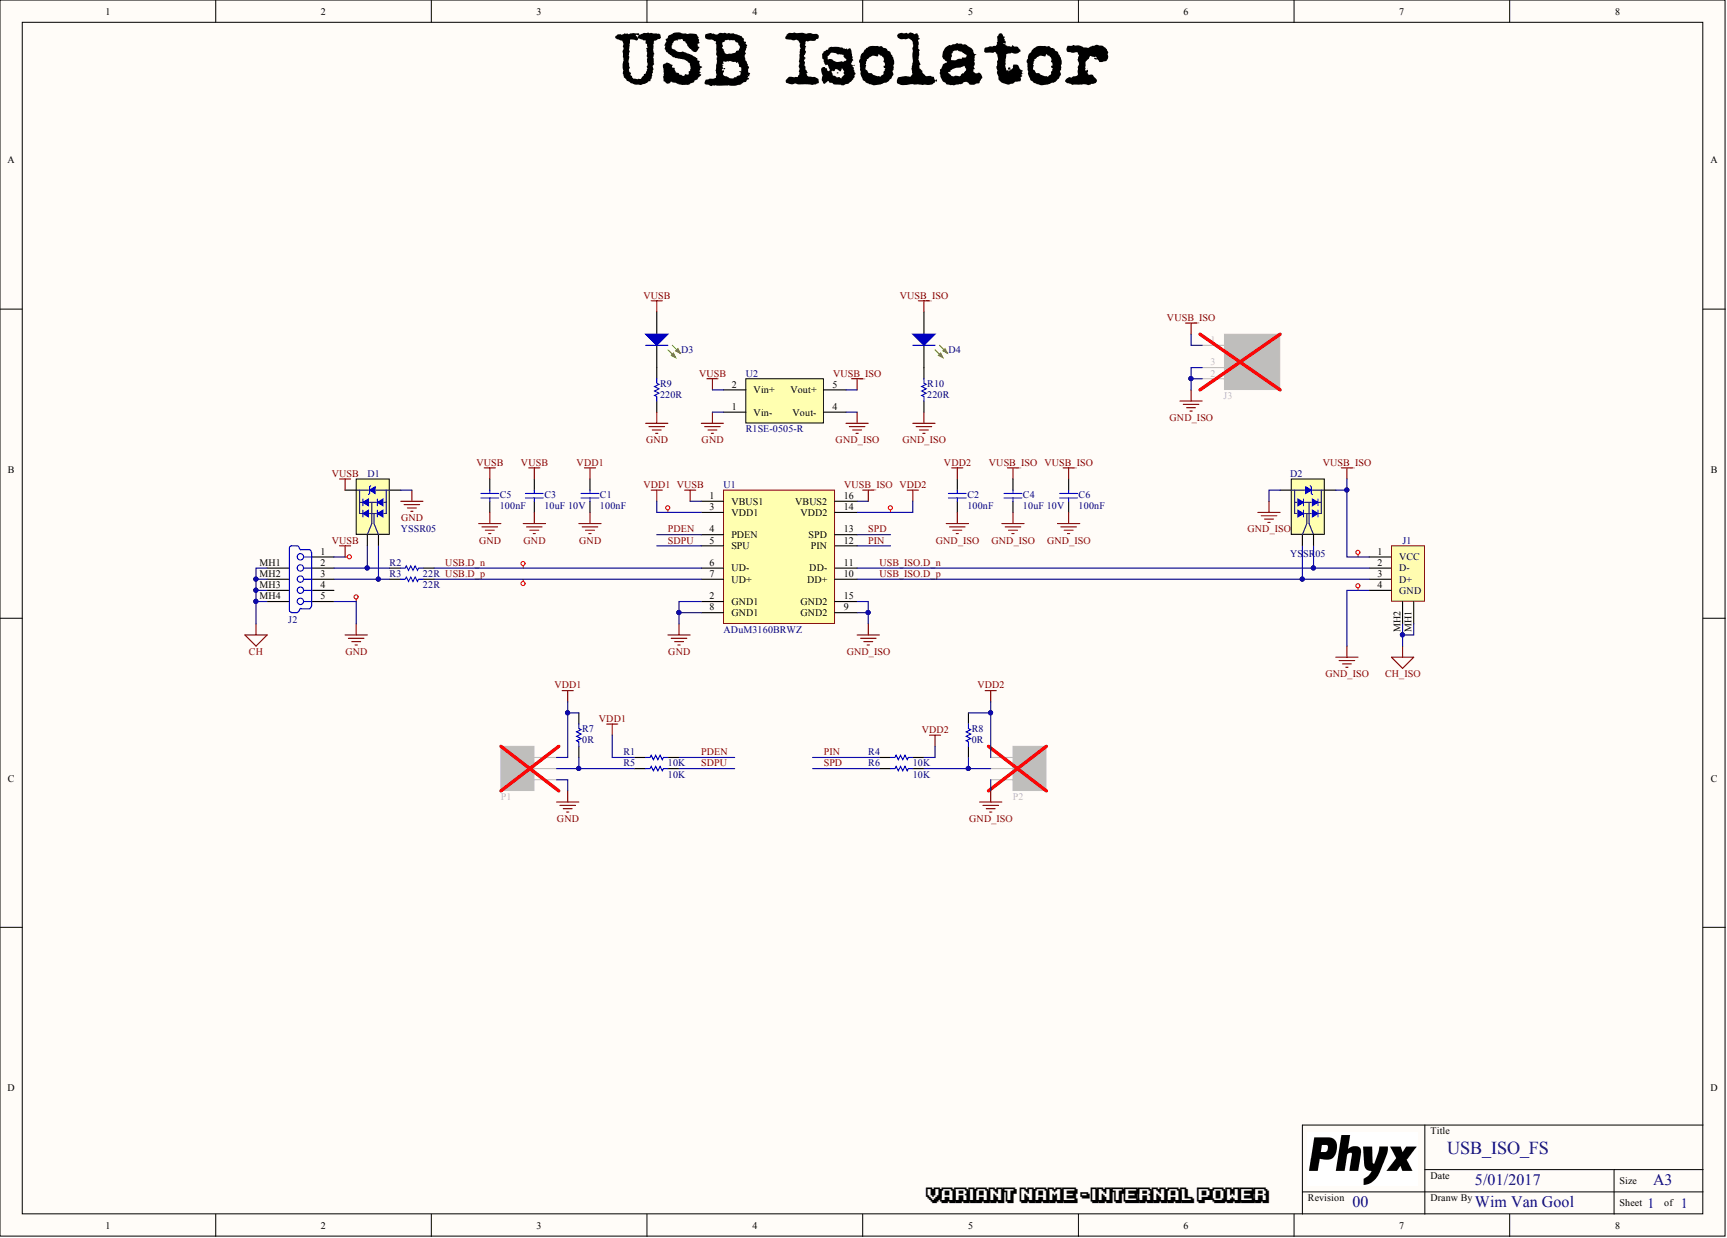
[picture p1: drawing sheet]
# Altium project USB_ISO_FS_00.PrjPcb
PCB_TITLE: USB_ISO_FS; PCB_REV: 00; PCB_ENGINEER: WimVG
1 sheet, 27 parts. Net scope: global (net labels, ports and power ports of the same name join across sheets).
Board file: USB_ISO_FS_00.PcbDoc

## Sheet USB_ISO_FS_00.SchDoc: USB_ISO_FS
size A3; Date: 5/01/2017; DrawnBy: Wim Van Gool; Revision: 00; SheetNumber: 1; SheetTotal: 1; PageSetup: Record=PageOptions¦CenterHorizontal=True¦CenterVertical=True¦PrintScale=0.70¦XCorrection=1.00¦YCorrection=1.00¦PrintKind=1¦BorderSize=5000000¦LeftOffset=0¦BottomOffset=0¦Orientation=2¦PaperLength=1000¦PaperWidth=1000¦Scale=100¦PaperSource=15¦PrintQuality=600¦MediaType=1¦DitherType=10¦PrintScaleMode=1¦PaperKind=A4 (210 x 297 mm)¦PaperIndex=9

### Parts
C1  value 100nF  [C0603_N]  (hidden comment: CAP_CERAMIC)
C2  value 100nF  [C0603_N]  (hidden comment: CAP_CERAMIC)
C3  value 10uF 10V  [C0805_N]  (hidden comment: CAP_CERAMIC)
C4  value 10uF 10V  [C0805_N]  (hidden comment: CAP_CERAMIC)
C5  value 100nF  [C0603_N]  (hidden comment: CAP_CERAMIC)
C6  value 100nF  [C0603_N]  (hidden comment: CAP_CERAMIC)
D1  value YSSR05  [SOT-143]  (hidden comment: Low Capacitanse TVS Diode array)
D2  value YSSR05  [SOT-143]  (hidden comment: Low Capacitanse TVS Diode array)
D3  Default 0805 Green LED  [LED_0805_GR]  (value not drawn)
D4  Default 0805 Green LED  [LED_0805_GR]  (value not drawn)
J1  USB type A Short horizontal connector  [WE_614104150121]  (value not drawn)
J2  THT USB Mini-B Receptacle  [USB_Mini-B_THT]  (value not drawn)
J3  Socket RA 3.5 with 1.35 barrel  [DC-003]  (value not drawn)
P1  Header 3  [HDR1X3]  (value not drawn)
P2  Header 3  [HDR1X3]  (value not drawn)
R1  value 10K  [R0603_N]  (hidden comment: RESISTOR)
R2  value 22R  [R0603_N]  (hidden comment: RESISTOR)
R3  value 22R  [R0603_N]  (hidden comment: RESISTOR)
R4  value 10K  [R0603_N]  (hidden comment: RESISTOR)
R5  value 10K  [R0603_N]  (hidden comment: RESISTOR)
R6  value 10K  [R0603_N]  (hidden comment: RESISTOR)
R7  value 0R  [R0603_N]  (hidden comment: RESISTOR)
R8  value 0R  [R0603_N]  (hidden comment: RESISTOR)
R9  value 220R  [R0603_N]  (hidden comment: RESISTOR)
R10  value 220R  [R0603_N]  (hidden comment: RESISTOR)
U1  value ADuM3160BRWZ  [SOIC_W_16]  (hidden comment: USB FS 12Mbps isolator 2,5kV)
U2  value R1SE-0505-R  [R1SE-0505-R]  (hidden comment: Isolated DC-DC module 1kV 5V 1W)

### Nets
CH: J2.MH1(Tab) J2.MH2(Tab) J2.MH3(Tab) J2.MH4(Tab)
CH_ISO: J1.MH1(Tab) J1.MH2(Tab)
GND: C1.2 C3.2 C5.2 D1.1 J2.5(GND) P1.1 R9.2 U1.2(GND1) U1.8(GND1) U2.1(Vin-)
GND_ISO: C2.2 C4.2 C6.2 D2.1 J1.4(GND) J3.2 J3.3 P2.1 R10.2 U1.9(GND2) U1.15(GND2) U2.4(Vout-)
VDD1: C1.1 P1.3 R1.2 R7.1 U1.3(VDD1)
VDD2: C2.1 P2.3 R4.1 R8.1 U1.14(VDD2)
VUSB: C3.1 C5.1 D1.4 D3.1(A) J2.1(V_BUS_(5V)) U1.1(VBUS1) U2.2(Vin+)
VUSB_ISO: C4.1 C6.1 D2.4 D4.1(A) J1.1(VCC) J3.1 U1.16(VBUS2) U2.5(Vout+)
PDEN: R1.1 U1.4(PDEN)
PIN: R4.2 U1.12(PIN)
SDPU: R5.1 U1.5(SPU)
SPD: R6.2 U1.13(SPD)
USB.D_n: R2.1 U1.6(UD-)
USB.D_p: R3.1 U1.7(UD+)
USB_ISO.D_n: D2.3 J1.2(D-) U1.11(DD-)
USB_ISO.D_p: D2.2 J1.3(D+) U1.10(DD+)
NetD1_2: D1.2 J2.3(D+) R3.2
NetD1_3: D1.3 J2.2(D-) R2.2
NetD3_2: D3.2(K) R9.1
NetD4_2: D4.2(K) R10.1
NetP1_2: P1.2 R5.2 R7.2
NetP2_2: P2.2 R6.1 R8.2

Not connected (* = marked no-connect by the designer): J2 4(NC)

### Layout directives
net class POWER: GND, GND_ISO, VDD1, VDD2, VUSB, VUSB_ISO
net class 90r: USB.D_n, USB.D_p

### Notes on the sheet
- USB Isolator
- Title
- Variant name -
- Revision
- Date
- Dranw By
- Size
- A3
- Sheet
- of

## Assembly variants
INTERNAL POWER: not fitted J3 P1 P2
EXTERNAL POWER: not fitted P1 P2 U2
